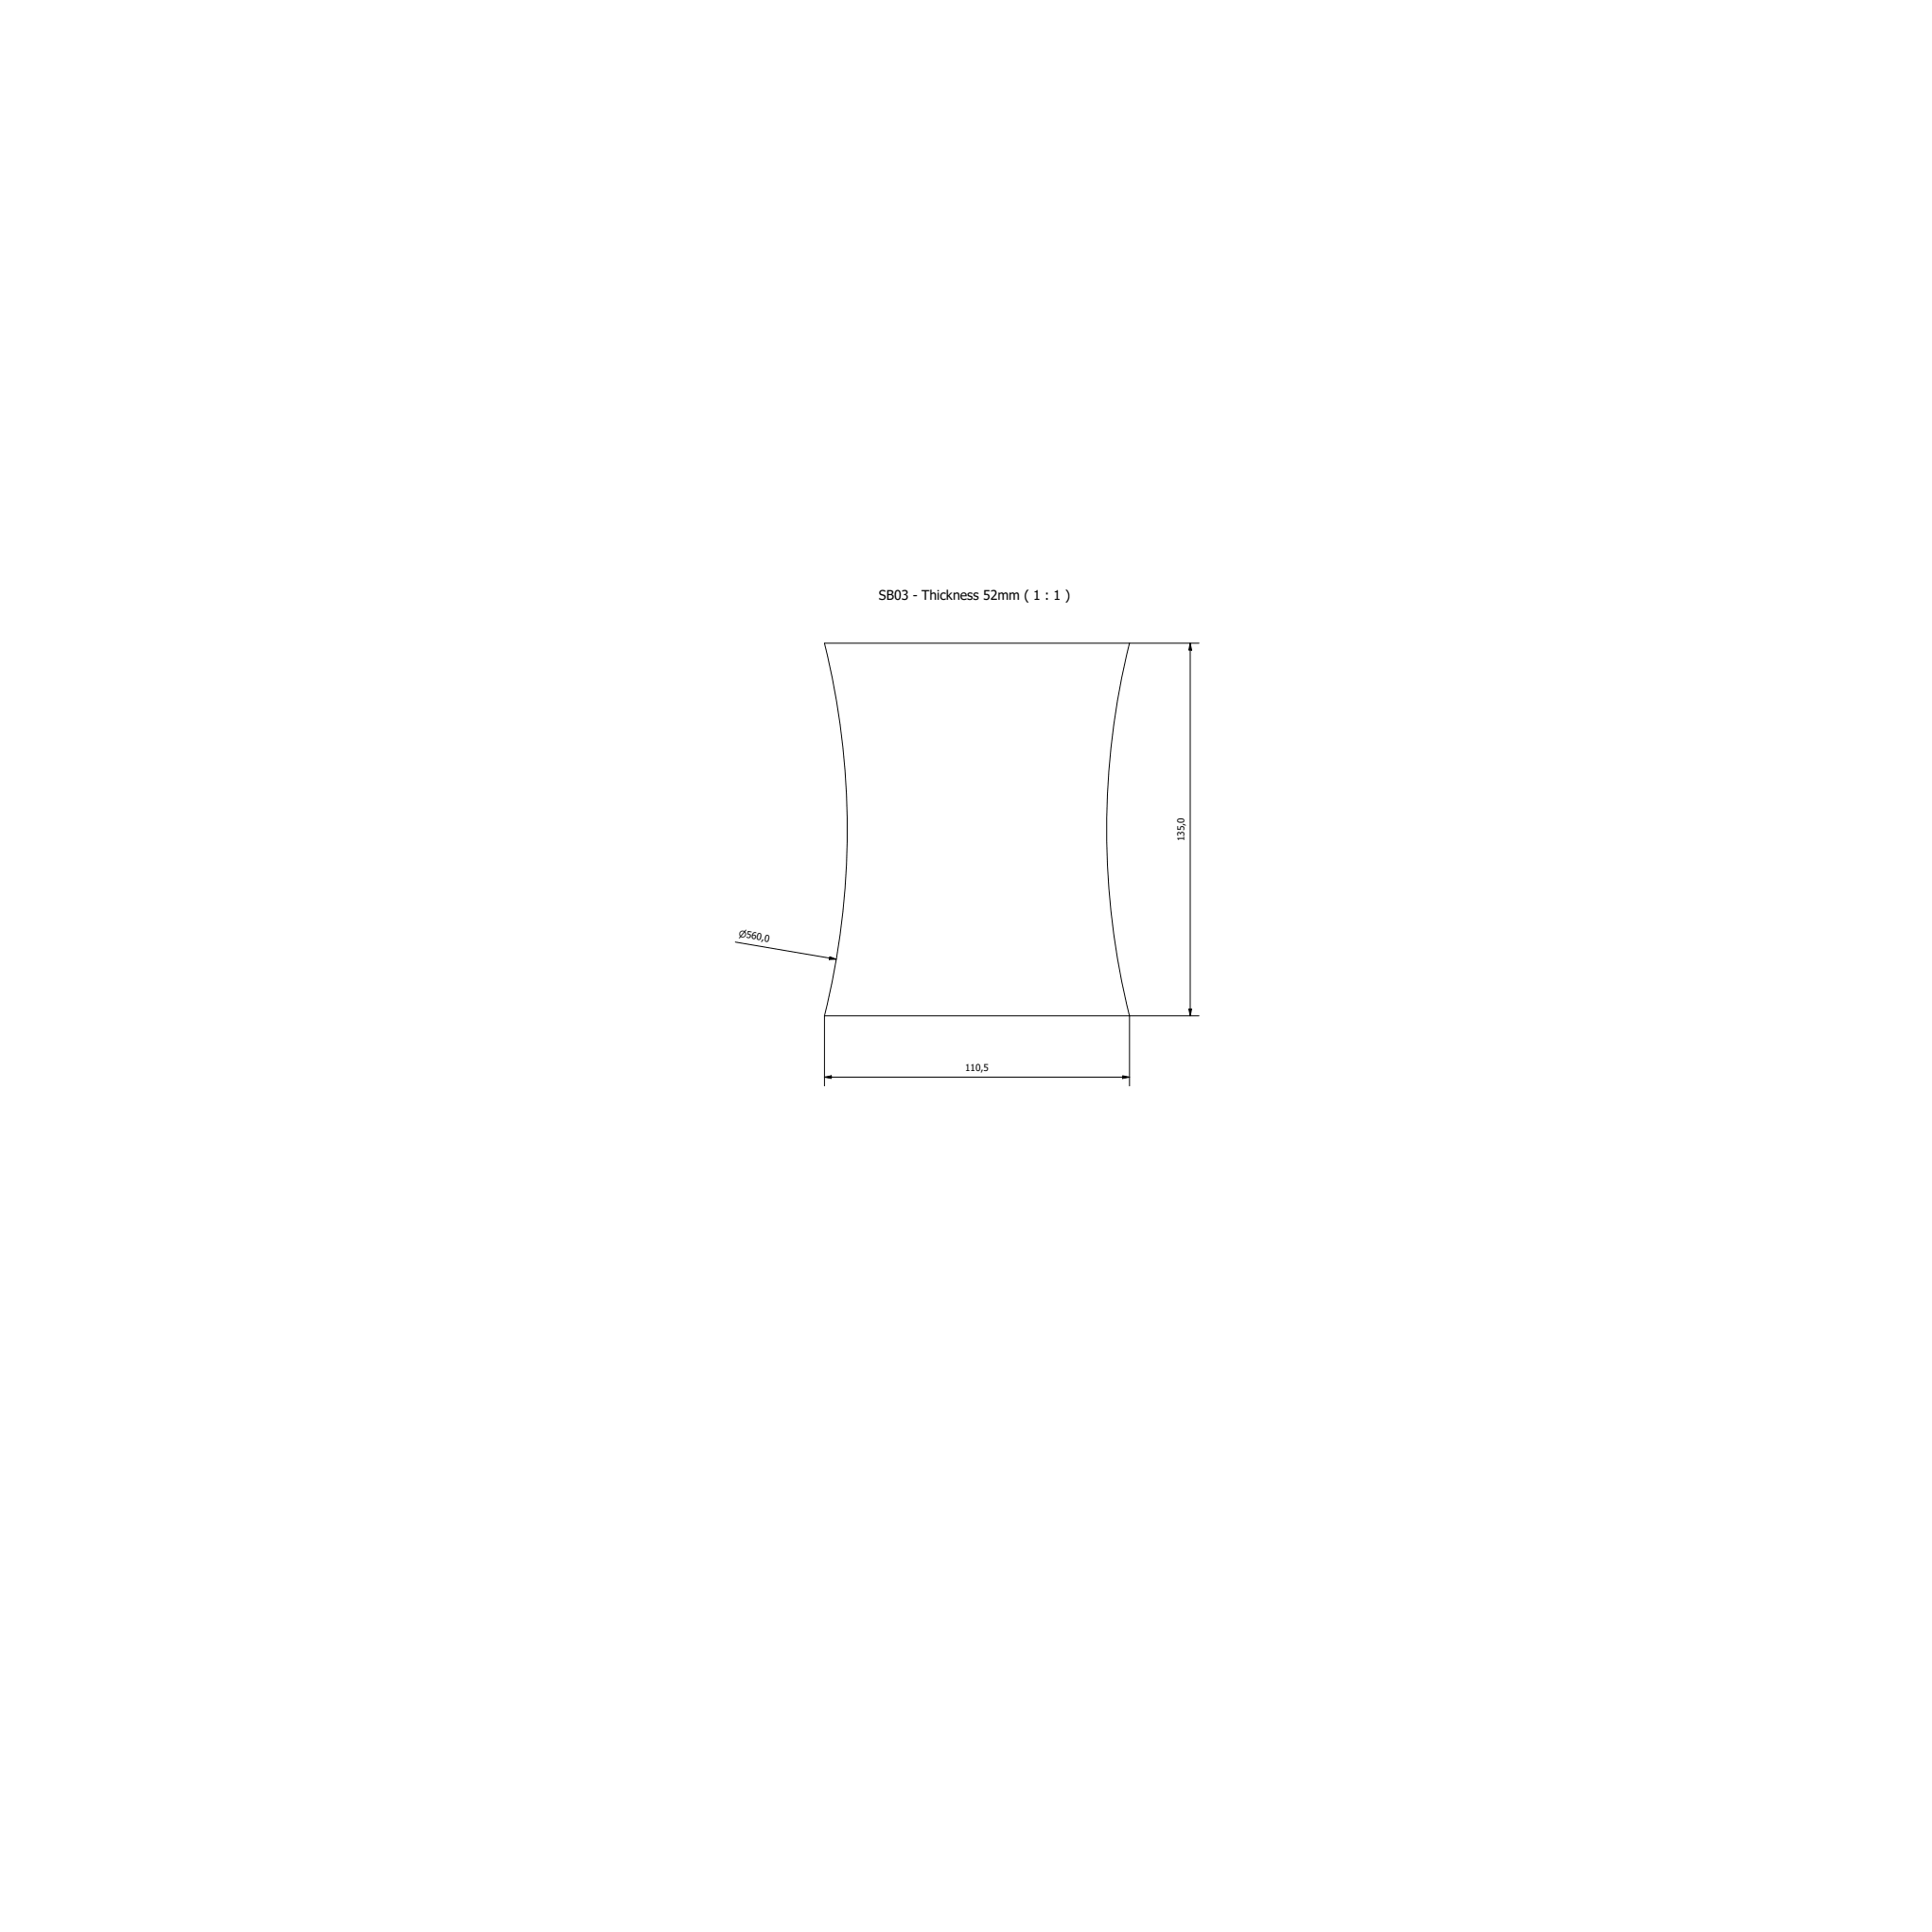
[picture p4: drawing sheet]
<svg xmlns="http://www.w3.org/2000/svg" width="700mm" height="700mm" viewBox="0 0 700 700" stroke-linecap="round" stroke-linejoin="round" font-family="sans-serif">
<!-- layer: Visible (ISO) -->
<path d="M298.7 233h110.5a279.6 279.6 0 0 0 0 135h-110.5a280 280 0 0 0 0-135" fill="none" stroke="#000" stroke-width=".34"/>
<!-- layer: Dimension (ISO) -->
<path d="M409.2 233h25.2M431.2 233l.5 2.5h-1zM431.2 233v135M266.4 341.3l36.6 6.2M300.6 346.6l2.4 .9-2.6 .1zM298.7 368v25.4M430.7 365.5h1l-.5 2.5zM434.4 368h-25.2v25.4M298.7 390.2l2.5-.5v1zM298.7 390.2h110.5M406.7 389.7l2.5 .5-2.5 .5z" fill="none" stroke="#000" stroke-width=".34"/>
<path d="M431.2 233l.5 2.5h-1zM300.6 346.6l2.4 .9-2.6 .1zM430.7 365.5h1l-.5 2.5zM298.7 390.2l2.5-.5v1zM406.7 389.7l2.5 .5-2.5 .5z" fill="#000"/>
<text font-size="4.8" x="318.4" y="217.4">SB03 - Thickness 52mm ( 1 : 1 )</text>
<g font-size="3.4">
<text x="429" y="304.8" transform="rotate(-90 429 304.8)">135,0</text>
<text x="349.7" y="388.1">110,5</text>
</g>
<text font-size="3.3" x="267.5" y="339.3" transform="rotate(10 267.5 339.3)">⌀560,0</text>
</svg>
